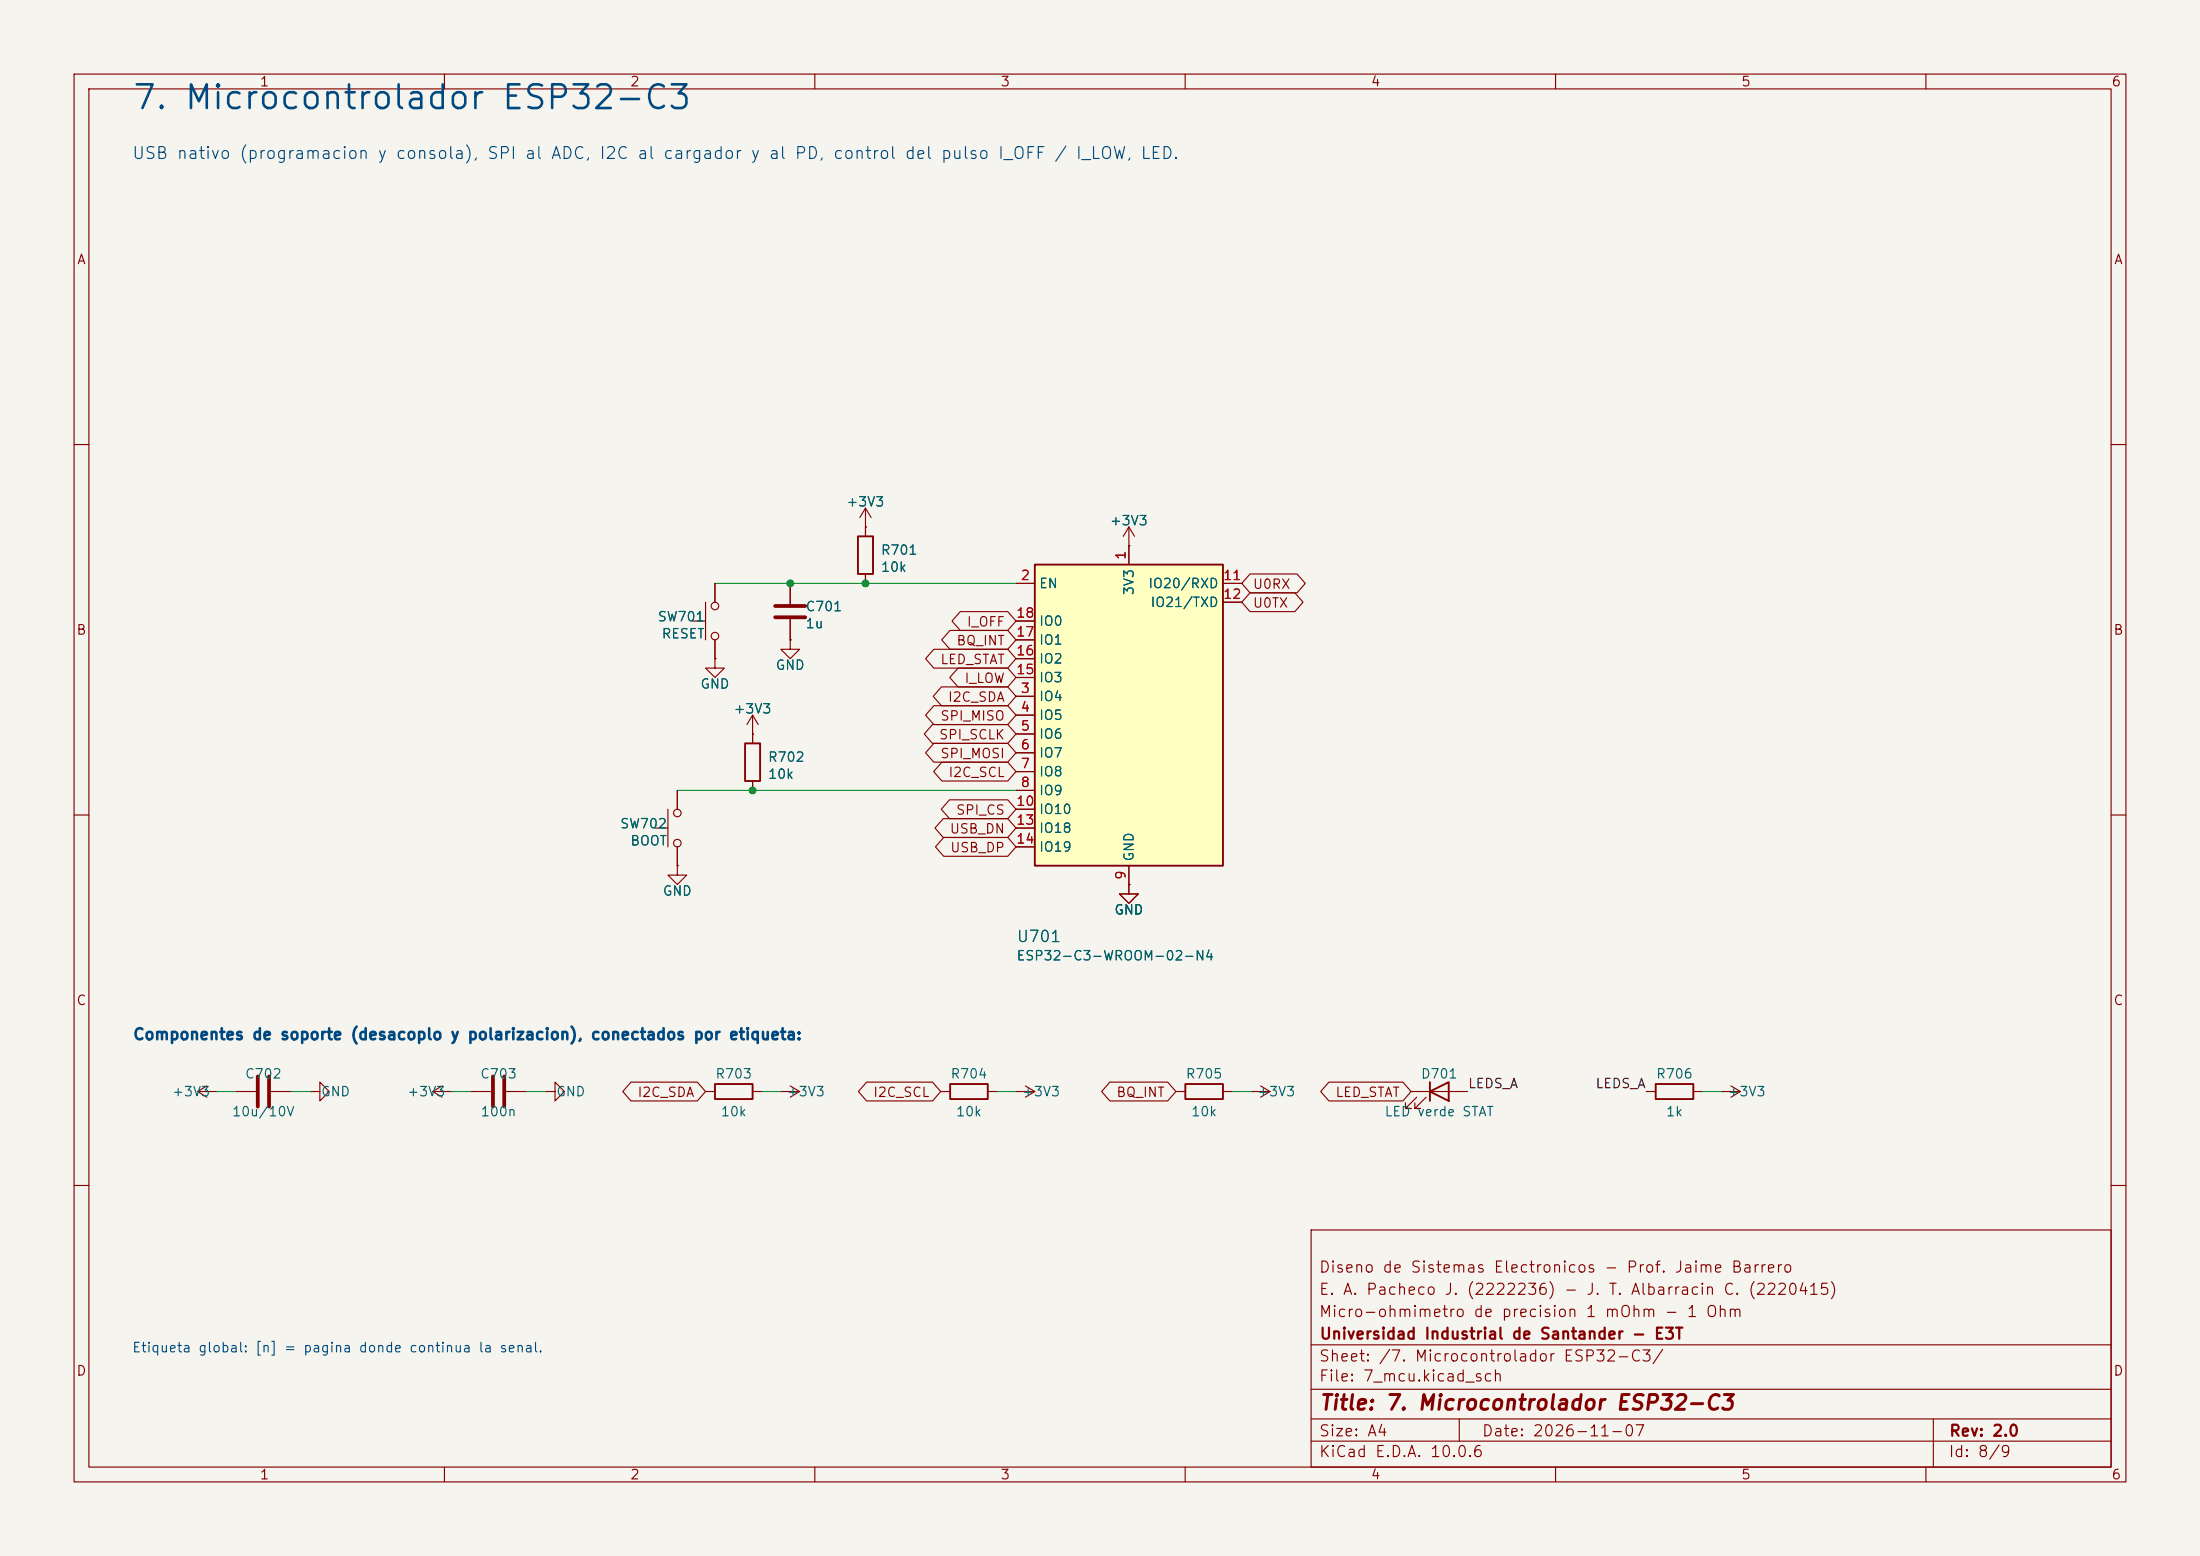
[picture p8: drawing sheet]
(kicad_sch
 (version 20260306)
 (generator "eeschema")
 (generator_version "10.0")
 (paper "A4")
 (title_block
  (title "7. Microcontrolador ESP32-C3")
  (date "2026-11-07")
  (rev "2.0")
  (company "Universidad Industrial de Santander - E3T")
  (comment 1 "Micro-ohmimetro de precision 1 mOhm - 1 Ohm")
  (comment 2 "E. A. Pacheco J. (2222236) - J. T. Albarracin C. (2220415)")
  (comment 3 "Diseno de Sistemas Electronicos - Prof. Jaime Barrero"))
 (lib_symbols
  (symbol "RF_Module:ESP32-C3-WROOM-02" (exclude_from_sim no) (in_bom yes) (on_board yes)
   (in_pos_files yes)
   (duplicate_pin_numbers_are_jumpers no)
   (property "Reference" "U" (at -12.192 21.336 0) (show_name no) (do_not_autoplace no) (effects (font (size 1.27 1.27))))
   (property "Value" "ESP32-C3-WROOM-02" (at 12.192 21.336 0) (show_name no) (do_not_autoplace no) (effects (font (size 1.27 1.27))))
   (property "Footprint" "RF_Module:ESP32-C3-WROOM-02" (at 0 0.635 0) (show_name no) (do_not_autoplace no) (hide yes) (effects (font (size 1.27 1.27))))
   (property "Datasheet" "https://www.espressif.com/sites/default/files/documentation/esp32-c3-wroom-02_datasheet_en.pdf" (at 0 0.635 0) (show_name no) (do_not_autoplace no) (hide yes) (effects (font (size 1.27 1.27))))
   (property "Description" "802.11 b/g/n Wi­Fi and Bluetooth 5 module, ESP32­C3 SoC, RISC­V microprocessor, On-board antenna" (at 0 0.635 0) (show_name no) (do_not_autoplace no) (hide yes) (effects (font (size 1.27 1.27))))
   (symbol "ESP32-C3-WROOM-02_1_1"
    (rectangle (start -12.7 20.32) (end 12.7 -20.32) (stroke (width 0.254) (type default)) (fill (type background)))
    (pin power_in line (at 0 22.86 270) (length 2.54) (name "3V3" (effects (font (size 1.27 1.27)))) (number "1" (effects (font (size 1.27 1.27)))))
    (pin input line (at -15.24 17.78 0) (length 2.54) (name "EN" (effects (font (size 1.27 1.27)))) (number "2" (effects (font (size 1.27 1.27)))))
    (pin bidirectional line (at -15.24 2.54 0) (length 2.54) (name "IO4" (effects (font (size 1.27 1.27)))) (number "3" (effects (font (size 1.27 1.27)))))
    (pin bidirectional line (at -15.24 0 0) (length 2.54) (name "IO5" (effects (font (size 1.27 1.27)))) (number "4" (effects (font (size 1.27 1.27)))))
    (pin bidirectional line (at -15.24 -2.54 0) (length 2.54) (name "IO6" (effects (font (size 1.27 1.27)))) (number "5" (effects (font (size 1.27 1.27)))))
    (pin bidirectional line (at -15.24 -5.08 0) (length 2.54) (name "IO7" (effects (font (size 1.27 1.27)))) (number "6" (effects (font (size 1.27 1.27)))))
    (pin bidirectional line (at -15.24 -7.62 0) (length 2.54) (name "IO8" (effects (font (size 1.27 1.27)))) (number "7" (effects (font (size 1.27 1.27)))))
    (pin bidirectional line (at -15.24 -10.16 0) (length 2.54) (name "IO9" (effects (font (size 1.27 1.27)))) (number "8" (effects (font (size 1.27 1.27)))))
    (pin power_in line (at 0 -22.86 90) (length 2.54) (name "GND" (effects (font (size 1.27 1.27)))) (number "9" (effects (font (size 1.27 1.27)))))
    (pin bidirectional line (at -15.24 -12.7 0) (length 2.54) (name "IO10" (effects (font (size 1.27 1.27)))) (number "10" (effects (font (size 1.27 1.27)))))
    (pin bidirectional line (at 15.24 17.78 180) (length 2.54) (name "IO20/RXD" (effects (font (size 1.27 1.27)))) (number "11" (effects (font (size 1.27 1.27)))))
    (pin bidirectional line (at 15.24 15.24 180) (length 2.54) (name "IO21/TXD" (effects (font (size 1.27 1.27)))) (number "12" (effects (font (size 1.27 1.27)))))
    (pin bidirectional line (at -15.24 -15.24 0) (length 2.54) (name "IO18" (effects (font (size 1.27 1.27)))) (number "13" (effects (font (size 1.27 1.27)))))
    (pin bidirectional line (at -15.24 -17.78 0) (length 2.54) (name "IO19" (effects (font (size 1.27 1.27)))) (number "14" (effects (font (size 1.27 1.27)))))
    (pin bidirectional line (at -15.24 5.08 0) (length 2.54) (name "IO3" (effects (font (size 1.27 1.27)))) (number "15" (effects (font (size 1.27 1.27)))))
    (pin bidirectional line (at -15.24 7.62 0) (length 2.54) (name "IO2" (effects (font (size 1.27 1.27)))) (number "16" (effects (font (size 1.27 1.27)))))
    (pin bidirectional line (at -15.24 10.16 0) (length 2.54) (name "IO1" (effects (font (size 1.27 1.27)))) (number "17" (effects (font (size 1.27 1.27)))))
    (pin bidirectional line (at -15.24 12.7 0) (length 2.54) (name "IO0" (effects (font (size 1.27 1.27)))) (number "18" (effects (font (size 1.27 1.27)))))
    (pin passive line (at 0 -22.86 90) (length 2.54) (hide yes) (name "GND" (effects (font (size 1.27 1.27)))) (number "19" (effects (font (size 1.27 1.27))))))
   (embedded_fonts no))
  (symbol "power:+3V3"
   (power global)
   (pin_numbers (hide yes))
   (pin_names
    (offset 0) (hide yes)) (exclude_from_sim no) (in_bom yes) (on_board yes)
   (in_pos_files yes)
   (duplicate_pin_numbers_are_jumpers no)
   (property "Reference" "#PWR" (at 0 -3.81 0) (show_name no) (do_not_autoplace no) (hide yes) (effects (font (size 1.27 1.27))))
   (property "Value" "+3V3" (at 0 3.556 0) (show_name no) (do_not_autoplace no) (effects (font (size 1.27 1.27))))
   (property "Footprint" "" (at 0 0 0) (show_name no) (do_not_autoplace no) (hide yes) (effects (font (size 1.27 1.27))))
   (property "Datasheet" "" (at 0 0 0) (show_name no) (do_not_autoplace no) (hide yes) (effects (font (size 1.27 1.27))))
   (property "Description" "Power symbol creates a global label with name \"+3V3\"" (at 0 0 0) (show_name no) (do_not_autoplace no) (hide yes) (effects (font (size 1.27 1.27))))
   (symbol "+3V3_0_1"
    (polyline (pts (xy -0.762 1.27) (xy 0 2.54)) (stroke (width 0) (type default)) (fill (type none)))
    (polyline (pts (xy 0 2.54) (xy 0.762 1.27)) (stroke (width 0) (type default)) (fill (type none)))
    (polyline (pts (xy 0 0) (xy 0 2.54)) (stroke (width 0) (type default)) (fill (type none))))
   (symbol "+3V3_1_1"
    (pin power_in line (at 0 0 90) (length 0) (name "" (effects (font (size 1.27 1.27)))) (number "1" (effects (font (size 1.27 1.27))))))
   (embedded_fonts no))
  (symbol "power:GND"
   (power global)
   (pin_numbers (hide yes))
   (pin_names
    (offset 0) (hide yes)) (exclude_from_sim no) (in_bom yes) (on_board yes)
   (in_pos_files yes)
   (duplicate_pin_numbers_are_jumpers no)
   (property "Reference" "#PWR" (at 0 -6.35 0) (show_name no) (do_not_autoplace no) (hide yes) (effects (font (size 1.27 1.27))))
   (property "Value" "GND" (at 0 -3.81 0) (show_name no) (do_not_autoplace no) (effects (font (size 1.27 1.27))))
   (property "Footprint" "" (at 0 0 0) (show_name no) (do_not_autoplace no) (hide yes) (effects (font (size 1.27 1.27))))
   (property "Datasheet" "" (at 0 0 0) (show_name no) (do_not_autoplace no) (hide yes) (effects (font (size 1.27 1.27))))
   (property "Description" "Power symbol creates a global label with name \"GND\" , ground" (at 0 0 0) (show_name no) (do_not_autoplace no) (hide yes) (effects (font (size 1.27 1.27))))
   (symbol "GND_0_1"
    (polyline (pts (xy 0 0) (xy 0 -1.27) (xy 1.27 -1.27) (xy 0 -2.54) (xy -1.27 -1.27) (xy 0 -1.27)) (stroke (width 0) (type default)) (fill (type none))))
   (symbol "GND_1_1"
    (pin power_in line (at 0 0 270) (length 0) (name "" (effects (font (size 1.27 1.27)))) (number "1" (effects (font (size 1.27 1.27))))))
   (embedded_fonts no))
  (symbol "Device:R"
   (pin_numbers (hide yes))
   (pin_names
    (offset 0)) (exclude_from_sim no) (in_bom yes) (on_board yes)
   (in_pos_files yes)
   (duplicate_pin_numbers_are_jumpers no)
   (property "Reference" "R" (at 2.032 0 90) (show_name no) (do_not_autoplace no) (effects (font (size 1.27 1.27))))
   (property "Value" "R" (at 0 0 90) (show_name no) (do_not_autoplace no) (effects (font (size 1.27 1.27))))
   (property "Footprint" "" (at -1.778 0 90) (show_name no) (do_not_autoplace no) (hide yes) (effects (font (size 1.27 1.27))))
   (property "Datasheet" "" (at 0 0 0) (show_name no) (do_not_autoplace no) (hide yes) (effects (font (size 1.27 1.27))))
   (property "Description" "Resistor" (at 0 0 0) (show_name no) (do_not_autoplace no) (hide yes) (effects (font (size 1.27 1.27))))
   (symbol "R_0_1"
    (rectangle (start -1.016 -2.54) (end 1.016 2.54) (stroke (width 0.254) (type default)) (fill (type none))))
   (symbol "R_1_1"
    (pin passive line (at 0 3.81 270) (length 1.27) (name "" (effects (font (size 1.27 1.27)))) (number "1" (effects (font (size 1.27 1.27)))))
    (pin passive line (at 0 -3.81 90) (length 1.27) (name "" (effects (font (size 1.27 1.27)))) (number "2" (effects (font (size 1.27 1.27))))))
   (embedded_fonts no))
  (symbol "Device:C"
   (pin_numbers (hide yes))
   (pin_names
    (offset 0.254)) (exclude_from_sim no) (in_bom yes) (on_board yes)
   (in_pos_files yes)
   (duplicate_pin_numbers_are_jumpers no)
   (property "Reference" "C" (at 0.635 2.54 0) (show_name no) (do_not_autoplace no) (effects (font (size 1.27 1.27)) (justify left)))
   (property "Value" "C" (at 0.635 -2.54 0) (show_name no) (do_not_autoplace no) (effects (font (size 1.27 1.27)) (justify left)))
   (property "Footprint" "" (at 0.9652 -3.81 0) (show_name no) (do_not_autoplace no) (hide yes) (effects (font (size 1.27 1.27))))
   (property "Datasheet" "" (at 0 0 0) (show_name no) (do_not_autoplace no) (hide yes) (effects (font (size 1.27 1.27))))
   (property "Description" "Unpolarized capacitor" (at 0 0 0) (show_name no) (do_not_autoplace no) (hide yes) (effects (font (size 1.27 1.27))))
   (symbol "C_0_1"
    (polyline (pts (xy -2.032 0.762) (xy 2.032 0.762)) (stroke (width 0.508) (type default)) (fill (type none)))
    (polyline (pts (xy -2.032 -0.762) (xy 2.032 -0.762)) (stroke (width 0.508) (type default)) (fill (type none))))
   (symbol "C_1_1"
    (pin passive line (at 0 3.81 270) (length 2.794) (name "" (effects (font (size 1.27 1.27)))) (number "1" (effects (font (size 1.27 1.27)))))
    (pin passive line (at 0 -3.81 90) (length 2.794) (name "" (effects (font (size 1.27 1.27)))) (number "2" (effects (font (size 1.27 1.27))))))
   (embedded_fonts no))
  (symbol "Switch:SW_Push"
   (pin_numbers (hide yes))
   (pin_names
    (offset 1.016) (hide yes)) (exclude_from_sim no) (in_bom yes) (on_board yes)
   (in_pos_files yes)
   (duplicate_pin_numbers_are_jumpers no)
   (property "Reference" "SW" (at 1.27 2.54 0) (show_name no) (do_not_autoplace no) (effects (font (size 1.27 1.27)) (justify left)))
   (property "Value" "SW_Push" (at 0 -1.524 0) (show_name no) (do_not_autoplace no) (effects (font (size 1.27 1.27))))
   (property "Footprint" "" (at 0 5.08 0) (show_name no) (do_not_autoplace no) (hide yes) (effects (font (size 1.27 1.27))))
   (property "Datasheet" "" (at 0 5.08 0) (show_name no) (do_not_autoplace no) (hide yes) (effects (font (size 1.27 1.27))))
   (property "Description" "Push button switch, generic, two pins" (at 0 0 0) (show_name no) (do_not_autoplace no) (hide yes) (effects (font (size 1.27 1.27))))
   (symbol "SW_Push_0_1"
    (circle (center -2.032 0) (radius 0.508) (stroke (width 0) (type default)) (fill (type none)))
    (polyline (pts (xy 0 1.27) (xy 0 3.048)) (stroke (width 0) (type default)) (fill (type none)))
    (circle (center 2.032 0) (radius 0.508) (stroke (width 0) (type default)) (fill (type none)))
    (polyline (pts (xy 2.54 1.27) (xy -2.54 1.27)) (stroke (width 0) (type default)) (fill (type none)))
    (pin passive line (at -5.08 0 0) (length 2.54) (name "1" (effects (font (size 1.27 1.27)))) (number "1" (effects (font (size 1.27 1.27)))))
    (pin passive line (at 5.08 0 180) (length 2.54) (name "2" (effects (font (size 1.27 1.27)))) (number "2" (effects (font (size 1.27 1.27))))))
   (embedded_fonts no))
  (symbol "Device:LED"
   (pin_numbers (hide yes))
   (pin_names
    (offset 1.016) (hide yes)) (exclude_from_sim no) (in_bom yes) (on_board yes)
   (in_pos_files yes)
   (duplicate_pin_numbers_are_jumpers no)
   (property "Reference" "D" (at 0 2.54 0) (show_name no) (do_not_autoplace no) (effects (font (size 1.27 1.27))))
   (property "Value" "LED" (at 0 -2.54 0) (show_name no) (do_not_autoplace no) (effects (font (size 1.27 1.27))))
   (property "Footprint" "" (at 0 0 0) (show_name no) (do_not_autoplace no) (hide yes) (effects (font (size 1.27 1.27))))
   (property "Datasheet" "" (at 0 0 0) (show_name no) (do_not_autoplace no) (hide yes) (effects (font (size 1.27 1.27))))
   (property "Description" "Light emitting diode" (at 0 0 0) (show_name no) (do_not_autoplace no) (hide yes) (effects (font (size 1.27 1.27))))
   (property "Sim.Pins" "1=K 2=A" (at 0 0 0) (show_name no) (do_not_autoplace no) (hide yes) (effects (font (size 1.27 1.27))))
   (symbol "LED_0_1"
    (polyline (pts (xy -3.048 -0.762) (xy -4.572 -2.286) (xy -3.81 -2.286) (xy -4.572 -2.286) (xy -4.572 -1.524)) (stroke (width 0) (type default)) (fill (type none)))
    (polyline (pts (xy -1.778 -0.762) (xy -3.302 -2.286) (xy -2.54 -2.286) (xy -3.302 -2.286) (xy -3.302 -1.524)) (stroke (width 0) (type default)) (fill (type none)))
    (polyline (pts (xy -1.27 0) (xy 1.27 0)) (stroke (width 0) (type default)) (fill (type none)))
    (polyline (pts (xy -1.27 -1.27) (xy -1.27 1.27)) (stroke (width 0.254) (type default)) (fill (type none)))
    (polyline (pts (xy 1.27 -1.27) (xy 1.27 1.27) (xy -1.27 0) (xy 1.27 -1.27)) (stroke (width 0.254) (type default)) (fill (type none))))
   (symbol "LED_1_1"
    (pin passive line (at -3.81 0 0) (length 2.54) (name "K" (effects (font (size 1.27 1.27)))) (number "1" (effects (font (size 1.27 1.27)))))
    (pin passive line (at 3.81 0 180) (length 2.54) (name "A" (effects (font (size 1.27 1.27)))) (number "2" (effects (font (size 1.27 1.27))))))
   (embedded_fonts no)))
 (junction
  (at 116.840 78.740)
  (diameter 0)
  (color 0 0 0 0))
 (junction
  (at 101.600 106.680)
  (diameter 0)
  (color 0 0 0 0))
 (junction
  (at 106.680 78.740)
  (diameter 0)
  (color 0 0 0 0))
 (wire
  (pts (xy 137.160 78.740) (xy 116.840 78.740))
  (stroke (width 0) (type default)))
 (wire
  (pts (xy 137.160 106.680) (xy 101.600 106.680))
  (stroke (width 0) (type default)))
 (wire
  (pts (xy 106.680 78.740) (xy 96.520 78.740))
  (stroke (width 0) (type default)))
 (wire
  (pts (xy 116.840 78.740) (xy 106.680 78.740))
  (stroke (width 0) (type default)))
 (wire
  (pts (xy 101.600 106.680) (xy 91.440 106.680))
  (stroke (width 0) (type default)))
 (symbol
  (lib_id "RF_Module:ESP32-C3-WROOM-02")
  (at 152.400 96.520 0)
  (unit 1)
  (body_style 1)
  (exclude_from_sim no)
  (in_bom yes)
  (on_board yes)
  (in_pos_files yes)
  (dnp no)
  (property "Reference" "U701" (at 137.160 126.380 0) (effects (font (size 1.524 1.524)) (justify left)))
  (property "Value" "ESP32-C3-WROOM-02-N4" (at 137.160 128.980 0) (effects (font (size 1.27 1.27)) (justify left)))
  (property "Footprint" "RF_Module:ESP32-C3-WROOM-02" (at 152.400 96.520 0) (hide yes) (effects (font (size 1.27 1.27))))
  (property "Datasheet" "https://www.espressif.com/sites/default/files/documentation/esp32-c3-wroom-02_datasheet_en.pdf" (at 152.400 96.520 0) (hide yes) (effects (font (size 1.27 1.27))))
  (property "Description" "MCU RISC-V, BLE 5, USB nativo" (at 152.400 96.520 0) (hide yes) (effects (font (size 1.27 1.27))))
  (property "MPN" "ESP32-C3-WROOM-02-N4" (at 152.400 96.520 0) (hide yes) (effects (font (size 1.27 1.27))))
  (pin "1")
  (pin "10")
  (pin "11")
  (pin "12")
  (pin "13")
  (pin "14")
  (pin "15")
  (pin "16")
  (pin "17")
  (pin "18")
  (pin "19")
  (pin "2")
  (pin "3")
  (pin "4")
  (pin "5")
  (pin "6")
  (pin "7")
  (pin "8")
  (pin "9"))
 (symbol
  (lib_id "power:+3V3")
  (at 152.400 73.660 0)
  (unit 1)
  (body_style 1)
  (exclude_from_sim no)
  (in_bom no)
  (on_board yes)
  (in_pos_files yes)
  (dnp no)
  (property "Reference" "#PWR082" (at 152.400 73.660 0) (hide yes) (effects (font (size 1.27 1.27))))
  (property "Value" "+3V3" (at 152.400 70.260 0) (effects (font (size 1.27 1.27))))
  (property "Footprint" "" (at 152.400 73.660 0) (hide yes) (effects (font (size 1.27 1.27))))
  (property "Datasheet" "" (at 152.400 73.660 0) (hide yes) (effects (font (size 1.27 1.27))))
  (property "Description" "" (at 152.400 73.660 0) (hide yes) (effects (font (size 1.27 1.27))))
  (pin "1"))
 (global_label "I2C_SDA"
  (shape bidirectional)
  (at 137.160 93.980 180)
  (effects (font (size 1.27 1.27)) (justify right))
  (property "Intersheetrefs" "${INTERSHEET_REFS}" (at 126.060 93.980 180) (effects (font (size 1.0 1.0) italic) (justify right))))
 (global_label "SPI_MISO"
  (shape bidirectional)
  (at 137.160 96.520 180)
  (effects (font (size 1.27 1.27)) (justify right))
  (property "Intersheetrefs" "${INTERSHEET_REFS}" (at 124.960 96.520 180) (effects (font (size 1.0 1.0) italic) (justify right))))
 (global_label "SPI_SCLK"
  (shape bidirectional)
  (at 137.160 99.060 180)
  (effects (font (size 1.27 1.27)) (justify right))
  (property "Intersheetrefs" "${INTERSHEET_REFS}" (at 124.960 99.060 180) (effects (font (size 1.0 1.0) italic) (justify right))))
 (global_label "SPI_MOSI"
  (shape bidirectional)
  (at 137.160 101.600 180)
  (effects (font (size 1.27 1.27)) (justify right))
  (property "Intersheetrefs" "${INTERSHEET_REFS}" (at 124.960 101.600 180) (effects (font (size 1.0 1.0) italic) (justify right))))
 (global_label "I2C_SCL"
  (shape bidirectional)
  (at 137.160 104.140 180)
  (effects (font (size 1.27 1.27)) (justify right))
  (property "Intersheetrefs" "${INTERSHEET_REFS}" (at 126.060 104.140 180) (effects (font (size 1.0 1.0) italic) (justify right))))
 (symbol
  (lib_id "power:GND")
  (at 152.400 119.380 0)
  (unit 1)
  (body_style 1)
  (exclude_from_sim no)
  (in_bom no)
  (on_board yes)
  (in_pos_files yes)
  (dnp no)
  (property "Reference" "#PWR083" (at 152.400 119.380 0) (hide yes) (effects (font (size 1.27 1.27))))
  (property "Value" "GND" (at 152.400 122.780 0) (effects (font (size 1.27 1.27))))
  (property "Footprint" "" (at 152.400 119.380 0) (hide yes) (effects (font (size 1.27 1.27))))
  (property "Datasheet" "" (at 152.400 119.380 0) (hide yes) (effects (font (size 1.27 1.27))))
  (property "Description" "" (at 152.400 119.380 0) (hide yes) (effects (font (size 1.27 1.27))))
  (pin "1"))
 (global_label "SPI_CS"
  (shape bidirectional)
  (at 137.160 109.220 180)
  (effects (font (size 1.27 1.27)) (justify right))
  (property "Intersheetrefs" "${INTERSHEET_REFS}" (at 127.160 109.220 180) (effects (font (size 1.0 1.0) italic) (justify right))))
 (global_label "U0RX"
  (shape bidirectional)
  (at 167.640 78.740 0)
  (effects (font (size 1.27 1.27)) (justify left))
  (property "Intersheetrefs" "${INTERSHEET_REFS}" (at 175.440 78.740 0) (effects (font (size 1.0 1.0) italic) (justify left))))
 (global_label "U0TX"
  (shape bidirectional)
  (at 167.640 81.280 0)
  (effects (font (size 1.27 1.27)) (justify left))
  (property "Intersheetrefs" "${INTERSHEET_REFS}" (at 175.440 81.280 0) (effects (font (size 1.0 1.0) italic) (justify left))))
 (global_label "USB_DN"
  (shape bidirectional)
  (at 137.160 111.760 180)
  (effects (font (size 1.27 1.27)) (justify right))
  (property "Intersheetrefs" "${INTERSHEET_REFS}" (at 127.160 111.760 180) (effects (font (size 1.0 1.0) italic) (justify right))))
 (global_label "USB_DP"
  (shape bidirectional)
  (at 137.160 114.300 180)
  (effects (font (size 1.27 1.27)) (justify right))
  (property "Intersheetrefs" "${INTERSHEET_REFS}" (at 127.160 114.300 180) (effects (font (size 1.0 1.0) italic) (justify right))))
 (global_label "I_LOW"
  (shape bidirectional)
  (at 137.160 91.440 180)
  (effects (font (size 1.27 1.27)) (justify right))
  (property "Intersheetrefs" "${INTERSHEET_REFS}" (at 128.260 91.440 180) (effects (font (size 1.0 1.0) italic) (justify right))))
 (global_label "LED_STAT"
  (shape bidirectional)
  (at 137.160 88.900 180)
  (effects (font (size 1.27 1.27)) (justify right))
  (property "Intersheetrefs" "${INTERSHEET_REFS}" (at 124.960 88.900 180) (effects (font (size 1.0 1.0) italic) (justify right))))
 (global_label "BQ_INT"
  (shape bidirectional)
  (at 137.160 86.360 180)
  (effects (font (size 1.27 1.27)) (justify right))
  (property "Intersheetrefs" "${INTERSHEET_REFS}" (at 127.160 86.360 180) (effects (font (size 1.0 1.0) italic) (justify right))))
 (global_label "I_OFF"
  (shape bidirectional)
  (at 137.160 83.820 180)
  (effects (font (size 1.27 1.27)) (justify right))
  (property "Intersheetrefs" "${INTERSHEET_REFS}" (at 128.260 83.820 180) (effects (font (size 1.0 1.0) italic) (justify right))))
 (symbol
  (lib_id "power:GND")
  (at 152.400 119.380 0)
  (unit 1)
  (body_style 1)
  (exclude_from_sim no)
  (in_bom no)
  (on_board yes)
  (in_pos_files yes)
  (dnp no)
  (property "Reference" "#PWR084" (at 152.400 119.380 0) (hide yes) (effects (font (size 1.27 1.27))))
  (property "Value" "GND" (at 152.400 122.780 0) (effects (font (size 1.27 1.27))))
  (property "Footprint" "" (at 152.400 119.380 0) (hide yes) (effects (font (size 1.27 1.27))))
  (property "Datasheet" "" (at 152.400 119.380 0) (hide yes) (effects (font (size 1.27 1.27))))
  (property "Description" "" (at 152.400 119.380 0) (hide yes) (effects (font (size 1.27 1.27))))
  (pin "1"))
 (symbol
  (lib_id "Device:R")
  (at 116.840 74.930 0)
  (unit 1)
  (body_style 1)
  (exclude_from_sim no)
  (in_bom yes)
  (on_board yes)
  (in_pos_files yes)
  (dnp no)
  (property "Reference" "R701" (at 118.840 74.230 0) (effects (font (size 1.27 1.27)) (justify left)))
  (property "Value" "10k" (at 118.840 76.530 0) (effects (font (size 1.27 1.27)) (justify left)))
  (property "Footprint" "Resistor_SMD:R_0603_1608Metric" (at 116.840 74.930 0) (hide yes) (effects (font (size 1.27 1.27))))
  (property "Datasheet" "" (at 116.840 74.930 0) (hide yes) (effects (font (size 1.27 1.27))))
  (property "Description" "Thick film 1 %" (at 116.840 74.930 0) (hide yes) (effects (font (size 1.27 1.27))))
  (pin "1")
  (pin "2"))
 (symbol
  (lib_id "Device:C")
  (at 106.680 82.550 0)
  (unit 1)
  (body_style 1)
  (exclude_from_sim no)
  (in_bom yes)
  (on_board yes)
  (in_pos_files yes)
  (dnp no)
  (property "Reference" "C701" (at 108.680 81.850 0) (effects (font (size 1.27 1.27)) (justify left)))
  (property "Value" "1u" (at 108.680 84.150 0) (effects (font (size 1.27 1.27)) (justify left)))
  (property "Footprint" "Capacitor_SMD:C_0603_1608Metric" (at 106.680 82.550 0) (hide yes) (effects (font (size 1.27 1.27))))
  (property "Datasheet" "" (at 106.680 82.550 0) (hide yes) (effects (font (size 1.27 1.27))))
  (property "Description" "X7R" (at 106.680 82.550 0) (hide yes) (effects (font (size 1.27 1.27))))
  (pin "1")
  (pin "2"))
 (symbol
  (lib_id "power:GND")
  (at 106.680 86.360 0)
  (unit 1)
  (body_style 1)
  (exclude_from_sim no)
  (in_bom no)
  (on_board yes)
  (in_pos_files yes)
  (dnp no)
  (property "Reference" "#PWR085" (at 106.680 86.360 0) (hide yes) (effects (font (size 1.27 1.27))))
  (property "Value" "GND" (at 106.680 89.760 0) (effects (font (size 1.27 1.27))))
  (property "Footprint" "" (at 106.680 86.360 0) (hide yes) (effects (font (size 1.27 1.27))))
  (property "Datasheet" "" (at 106.680 86.360 0) (hide yes) (effects (font (size 1.27 1.27))))
  (property "Description" "" (at 106.680 86.360 0) (hide yes) (effects (font (size 1.27 1.27))))
  (pin "1"))
 (symbol
  (lib_id "Switch:SW_Push")
  (at 96.520 83.820 90)
  (unit 1)
  (body_style 1)
  (exclude_from_sim no)
  (in_bom yes)
  (on_board yes)
  (in_pos_files yes)
  (dnp no)
  (property "Reference" "SW701" (at 95.220 83.220 270) (effects (font (size 1.27 1.27)) (justify right)))
  (property "Value" "RESET" (at 95.220 85.520 270) (effects (font (size 1.27 1.27)) (justify right)))
  (property "Footprint" "Button_Switch_SMD:SW_Push_SPST_NO_Alps_SKRK" (at 96.520 83.820 270) (hide yes) (effects (font (size 1.27 1.27))))
  (property "Datasheet" "" (at 96.520 83.820 270) (hide yes) (effects (font (size 1.27 1.27))))
  (property "Description" "" (at 96.520 83.820 270) (hide yes) (effects (font (size 1.27 1.27))))
  (pin "1")
  (pin "2"))
 (symbol
  (lib_id "power:GND")
  (at 96.520 88.900 0)
  (unit 1)
  (body_style 1)
  (exclude_from_sim no)
  (in_bom no)
  (on_board yes)
  (in_pos_files yes)
  (dnp no)
  (property "Reference" "#PWR086" (at 96.520 88.900 0) (hide yes) (effects (font (size 1.27 1.27))))
  (property "Value" "GND" (at 96.520 92.300 0) (effects (font (size 1.27 1.27))))
  (property "Footprint" "" (at 96.520 88.900 0) (hide yes) (effects (font (size 1.27 1.27))))
  (property "Datasheet" "" (at 96.520 88.900 0) (hide yes) (effects (font (size 1.27 1.27))))
  (property "Description" "" (at 96.520 88.900 0) (hide yes) (effects (font (size 1.27 1.27))))
  (pin "1"))
 (symbol
  (lib_id "Device:R")
  (at 101.600 102.870 0)
  (unit 1)
  (body_style 1)
  (exclude_from_sim no)
  (in_bom yes)
  (on_board yes)
  (in_pos_files yes)
  (dnp no)
  (property "Reference" "R702" (at 103.600 102.170 0) (effects (font (size 1.27 1.27)) (justify left)))
  (property "Value" "10k" (at 103.600 104.470 0) (effects (font (size 1.27 1.27)) (justify left)))
  (property "Footprint" "Resistor_SMD:R_0603_1608Metric" (at 101.600 102.870 0) (hide yes) (effects (font (size 1.27 1.27))))
  (property "Datasheet" "" (at 101.600 102.870 0) (hide yes) (effects (font (size 1.27 1.27))))
  (property "Description" "Thick film 1 %" (at 101.600 102.870 0) (hide yes) (effects (font (size 1.27 1.27))))
  (pin "1")
  (pin "2"))
 (symbol
  (lib_id "Switch:SW_Push")
  (at 91.440 111.760 90)
  (unit 1)
  (body_style 1)
  (exclude_from_sim no)
  (in_bom yes)
  (on_board yes)
  (in_pos_files yes)
  (dnp no)
  (property "Reference" "SW702" (at 90.140 111.160 270) (effects (font (size 1.27 1.27)) (justify right)))
  (property "Value" "BOOT" (at 90.140 113.460 270) (effects (font (size 1.27 1.27)) (justify right)))
  (property "Footprint" "Button_Switch_SMD:SW_Push_SPST_NO_Alps_SKRK" (at 91.440 111.760 270) (hide yes) (effects (font (size 1.27 1.27))))
  (property "Datasheet" "" (at 91.440 111.760 270) (hide yes) (effects (font (size 1.27 1.27))))
  (property "Description" "" (at 91.440 111.760 270) (hide yes) (effects (font (size 1.27 1.27))))
  (pin "1")
  (pin "2"))
 (symbol
  (lib_id "power:GND")
  (at 91.440 116.840 0)
  (unit 1)
  (body_style 1)
  (exclude_from_sim no)
  (in_bom no)
  (on_board yes)
  (in_pos_files yes)
  (dnp no)
  (property "Reference" "#PWR087" (at 91.440 116.840 0) (hide yes) (effects (font (size 1.27 1.27))))
  (property "Value" "GND" (at 91.440 120.240 0) (effects (font (size 1.27 1.27))))
  (property "Footprint" "" (at 91.440 116.840 0) (hide yes) (effects (font (size 1.27 1.27))))
  (property "Datasheet" "" (at 91.440 116.840 0) (hide yes) (effects (font (size 1.27 1.27))))
  (property "Description" "" (at 91.440 116.840 0) (hide yes) (effects (font (size 1.27 1.27))))
  (pin "1"))
 (symbol
  (lib_id "Device:C")
  (at 35.560 147.320 90)
  (unit 1)
  (body_style 1)
  (exclude_from_sim no)
  (in_bom yes)
  (on_board yes)
  (in_pos_files yes)
  (dnp no)
  (property "Reference" "C702" (at 35.560 144.920 270) (effects (font (size 1.27 1.27))))
  (property "Value" "10u/10V" (at 35.560 150.020 270) (effects (font (size 1.27 1.27))))
  (property "Footprint" "Capacitor_SMD:C_0805_2012Metric" (at 35.560 147.320 270) (hide yes) (effects (font (size 1.27 1.27))))
  (property "Datasheet" "" (at 35.560 147.320 270) (hide yes) (effects (font (size 1.27 1.27))))
  (property "Description" "X7R" (at 35.560 147.320 270) (hide yes) (effects (font (size 1.27 1.27))))
  (pin "1")
  (pin "2"))
 (wire
  (pts (xy 31.750 147.320) (xy 29.210 147.320))
  (stroke (width 0) (type default)))
 (symbol
  (lib_id "power:+3V3")
  (at 29.210 147.320 90)
  (unit 1)
  (body_style 1)
  (exclude_from_sim no)
  (in_bom no)
  (on_board yes)
  (in_pos_files yes)
  (dnp no)
  (property "Reference" "#PWR088" (at 29.210 147.320 270) (hide yes) (effects (font (size 1.27 1.27))))
  (property "Value" "+3V3" (at 25.810 147.320 270) (effects (font (size 1.27 1.27))))
  (property "Footprint" "" (at 29.210 147.320 270) (hide yes) (effects (font (size 1.27 1.27))))
  (property "Datasheet" "" (at 29.210 147.320 270) (hide yes) (effects (font (size 1.27 1.27))))
  (property "Description" "" (at 29.210 147.320 270) (hide yes) (effects (font (size 1.27 1.27))))
  (pin "1"))
 (wire
  (pts (xy 39.370 147.320) (xy 41.910 147.320))
  (stroke (width 0) (type default)))
 (symbol
  (lib_id "power:GND")
  (at 41.910 147.320 90)
  (unit 1)
  (body_style 1)
  (exclude_from_sim no)
  (in_bom no)
  (on_board yes)
  (in_pos_files yes)
  (dnp no)
  (property "Reference" "#PWR089" (at 41.910 147.320 270) (hide yes) (effects (font (size 1.27 1.27))))
  (property "Value" "GND" (at 45.310 147.320 270) (effects (font (size 1.27 1.27))))
  (property "Footprint" "" (at 41.910 147.320 270) (hide yes) (effects (font (size 1.27 1.27))))
  (property "Datasheet" "" (at 41.910 147.320 270) (hide yes) (effects (font (size 1.27 1.27))))
  (property "Description" "" (at 41.910 147.320 270) (hide yes) (effects (font (size 1.27 1.27))))
  (pin "1"))
 (symbol
  (lib_id "Device:C")
  (at 67.310 147.320 90)
  (unit 1)
  (body_style 1)
  (exclude_from_sim no)
  (in_bom yes)
  (on_board yes)
  (in_pos_files yes)
  (dnp no)
  (property "Reference" "C703" (at 67.310 144.920 270) (effects (font (size 1.27 1.27))))
  (property "Value" "100n" (at 67.310 150.020 270) (effects (font (size 1.27 1.27))))
  (property "Footprint" "Capacitor_SMD:C_0603_1608Metric" (at 67.310 147.320 270) (hide yes) (effects (font (size 1.27 1.27))))
  (property "Datasheet" "" (at 67.310 147.320 270) (hide yes) (effects (font (size 1.27 1.27))))
  (property "Description" "X7R" (at 67.310 147.320 270) (hide yes) (effects (font (size 1.27 1.27))))
  (pin "1")
  (pin "2"))
 (wire
  (pts (xy 63.500 147.320) (xy 60.960 147.320))
  (stroke (width 0) (type default)))
 (symbol
  (lib_id "power:+3V3")
  (at 60.960 147.320 90)
  (unit 1)
  (body_style 1)
  (exclude_from_sim no)
  (in_bom no)
  (on_board yes)
  (in_pos_files yes)
  (dnp no)
  (property "Reference" "#PWR090" (at 60.960 147.320 270) (hide yes) (effects (font (size 1.27 1.27))))
  (property "Value" "+3V3" (at 57.560 147.320 270) (effects (font (size 1.27 1.27))))
  (property "Footprint" "" (at 60.960 147.320 270) (hide yes) (effects (font (size 1.27 1.27))))
  (property "Datasheet" "" (at 60.960 147.320 270) (hide yes) (effects (font (size 1.27 1.27))))
  (property "Description" "" (at 60.960 147.320 270) (hide yes) (effects (font (size 1.27 1.27))))
  (pin "1"))
 (wire
  (pts (xy 71.120 147.320) (xy 73.660 147.320))
  (stroke (width 0) (type default)))
 (symbol
  (lib_id "power:GND")
  (at 73.660 147.320 90)
  (unit 1)
  (body_style 1)
  (exclude_from_sim no)
  (in_bom no)
  (on_board yes)
  (in_pos_files yes)
  (dnp no)
  (property "Reference" "#PWR091" (at 73.660 147.320 270) (hide yes) (effects (font (size 1.27 1.27))))
  (property "Value" "GND" (at 77.060 147.320 270) (effects (font (size 1.27 1.27))))
  (property "Footprint" "" (at 73.660 147.320 270) (hide yes) (effects (font (size 1.27 1.27))))
  (property "Datasheet" "" (at 73.660 147.320 270) (hide yes) (effects (font (size 1.27 1.27))))
  (property "Description" "" (at 73.660 147.320 270) (hide yes) (effects (font (size 1.27 1.27))))
  (pin "1"))
 (symbol
  (lib_id "Device:R")
  (at 99.060 147.320 90)
  (unit 1)
  (body_style 1)
  (exclude_from_sim no)
  (in_bom yes)
  (on_board yes)
  (in_pos_files yes)
  (dnp no)
  (property "Reference" "R703" (at 99.060 144.920 270) (effects (font (size 1.27 1.27))))
  (property "Value" "10k" (at 99.060 150.020 270) (effects (font (size 1.27 1.27))))
  (property "Footprint" "Resistor_SMD:R_0603_1608Metric" (at 99.060 147.320 270) (hide yes) (effects (font (size 1.27 1.27))))
  (property "Datasheet" "" (at 99.060 147.320 270) (hide yes) (effects (font (size 1.27 1.27))))
  (property "Description" "Thick film 1 %" (at 99.060 147.320 270) (hide yes) (effects (font (size 1.27 1.27))))
  (pin "1")
  (pin "2"))
 (global_label "I2C_SDA"
  (shape bidirectional)
  (at 95.250 147.320 180)
  (effects (font (size 1.27 1.27)) (justify right))
  (property "Intersheetrefs" "${INTERSHEET_REFS}" (at 84.150 147.320 180) (effects (font (size 1.0 1.0) italic) (justify right))))
 (wire
  (pts (xy 102.870 147.320) (xy 105.410 147.320))
  (stroke (width 0) (type default)))
 (symbol
  (lib_id "power:+3V3")
  (at 105.410 147.320 270)
  (unit 1)
  (body_style 1)
  (exclude_from_sim no)
  (in_bom no)
  (on_board yes)
  (in_pos_files yes)
  (dnp no)
  (property "Reference" "#PWR092" (at 105.410 147.320 90) (hide yes) (effects (font (size 1.27 1.27))))
  (property "Value" "+3V3" (at 108.810 147.320 90) (effects (font (size 1.27 1.27))))
  (property "Footprint" "" (at 105.410 147.320 90) (hide yes) (effects (font (size 1.27 1.27))))
  (property "Datasheet" "" (at 105.410 147.320 90) (hide yes) (effects (font (size 1.27 1.27))))
  (property "Description" "" (at 105.410 147.320 90) (hide yes) (effects (font (size 1.27 1.27))))
  (pin "1"))
 (symbol
  (lib_id "Device:R")
  (at 130.810 147.320 90)
  (unit 1)
  (body_style 1)
  (exclude_from_sim no)
  (in_bom yes)
  (on_board yes)
  (in_pos_files yes)
  (dnp no)
  (property "Reference" "R704" (at 130.810 144.920 270) (effects (font (size 1.27 1.27))))
  (property "Value" "10k" (at 130.810 150.020 270) (effects (font (size 1.27 1.27))))
  (property "Footprint" "Resistor_SMD:R_0603_1608Metric" (at 130.810 147.320 270) (hide yes) (effects (font (size 1.27 1.27))))
  (property "Datasheet" "" (at 130.810 147.320 270) (hide yes) (effects (font (size 1.27 1.27))))
  (property "Description" "Thick film 1 %" (at 130.810 147.320 270) (hide yes) (effects (font (size 1.27 1.27))))
  (pin "1")
  (pin "2"))
 (global_label "I2C_SCL"
  (shape bidirectional)
  (at 127.000 147.320 180)
  (effects (font (size 1.27 1.27)) (justify right))
  (property "Intersheetrefs" "${INTERSHEET_REFS}" (at 115.900 147.320 180) (effects (font (size 1.0 1.0) italic) (justify right))))
 (wire
  (pts (xy 134.620 147.320) (xy 137.160 147.320))
  (stroke (width 0) (type default)))
 (symbol
  (lib_id "power:+3V3")
  (at 137.160 147.320 270)
  (unit 1)
  (body_style 1)
  (exclude_from_sim no)
  (in_bom no)
  (on_board yes)
  (in_pos_files yes)
  (dnp no)
  (property "Reference" "#PWR093" (at 137.160 147.320 90) (hide yes) (effects (font (size 1.27 1.27))))
  (property "Value" "+3V3" (at 140.560 147.320 90) (effects (font (size 1.27 1.27))))
  (property "Footprint" "" (at 137.160 147.320 90) (hide yes) (effects (font (size 1.27 1.27))))
  (property "Datasheet" "" (at 137.160 147.320 90) (hide yes) (effects (font (size 1.27 1.27))))
  (property "Description" "" (at 137.160 147.320 90) (hide yes) (effects (font (size 1.27 1.27))))
  (pin "1"))
 (symbol
  (lib_id "Device:R")
  (at 162.560 147.320 90)
  (unit 1)
  (body_style 1)
  (exclude_from_sim no)
  (in_bom yes)
  (on_board yes)
  (in_pos_files yes)
  (dnp no)
  (property "Reference" "R705" (at 162.560 144.920 270) (effects (font (size 1.27 1.27))))
  (property "Value" "10k" (at 162.560 150.020 270) (effects (font (size 1.27 1.27))))
  (property "Footprint" "Resistor_SMD:R_0603_1608Metric" (at 162.560 147.320 270) (hide yes) (effects (font (size 1.27 1.27))))
  (property "Datasheet" "" (at 162.560 147.320 270) (hide yes) (effects (font (size 1.27 1.27))))
  (property "Description" "Thick film 1 %" (at 162.560 147.320 270) (hide yes) (effects (font (size 1.27 1.27))))
  (pin "1")
  (pin "2"))
 (global_label "BQ_INT"
  (shape bidirectional)
  (at 158.750 147.320 180)
  (effects (font (size 1.27 1.27)) (justify right))
  (property "Intersheetrefs" "${INTERSHEET_REFS}" (at 148.750 147.320 180) (effects (font (size 1.0 1.0) italic) (justify right))))
 (wire
  (pts (xy 166.370 147.320) (xy 168.910 147.320))
  (stroke (width 0) (type default)))
 (symbol
  (lib_id "power:+3V3")
  (at 168.910 147.320 270)
  (unit 1)
  (body_style 1)
  (exclude_from_sim no)
  (in_bom no)
  (on_board yes)
  (in_pos_files yes)
  (dnp no)
  (property "Reference" "#PWR094" (at 168.910 147.320 90) (hide yes) (effects (font (size 1.27 1.27))))
  (property "Value" "+3V3" (at 172.310 147.320 90) (effects (font (size 1.27 1.27))))
  (property "Footprint" "" (at 168.910 147.320 90) (hide yes) (effects (font (size 1.27 1.27))))
  (property "Datasheet" "" (at 168.910 147.320 90) (hide yes) (effects (font (size 1.27 1.27))))
  (property "Description" "" (at 168.910 147.320 90) (hide yes) (effects (font (size 1.27 1.27))))
  (pin "1"))
 (symbol
  (lib_id "Device:LED")
  (at 194.310 147.320 0)
  (unit 1)
  (body_style 1)
  (exclude_from_sim no)
  (in_bom yes)
  (on_board yes)
  (in_pos_files yes)
  (dnp no)
  (property "Reference" "D701" (at 194.310 144.920 0) (effects (font (size 1.27 1.27))))
  (property "Value" "LED verde STAT" (at 194.310 150.020 0) (effects (font (size 1.27 1.27))))
  (property "Footprint" "LED_SMD:LED_0603_1608Metric" (at 194.310 147.320 0) (hide yes) (effects (font (size 1.27 1.27))))
  (property "Datasheet" "" (at 194.310 147.320 0) (hide yes) (effects (font (size 1.27 1.27))))
  (property "Description" "" (at 194.310 147.320 0) (hide yes) (effects (font (size 1.27 1.27))))
  (pin "1")
  (pin "2"))
 (global_label "LED_STAT"
  (shape bidirectional)
  (at 190.500 147.320 180)
  (effects (font (size 1.27 1.27)) (justify right))
  (property "Intersheetrefs" "${INTERSHEET_REFS}" (at 178.300 147.320 180) (effects (font (size 1.0 1.0) italic) (justify right))))
 (label "LEDS_A"
  (at 198.120 147.320 0)
  (effects (font (size 1.27 1.27)) (justify left bottom)))
 (symbol
  (lib_id "Device:R")
  (at 226.060 147.320 90)
  (unit 1)
  (body_style 1)
  (exclude_from_sim no)
  (in_bom yes)
  (on_board yes)
  (in_pos_files yes)
  (dnp no)
  (property "Reference" "R706" (at 226.060 144.920 270) (effects (font (size 1.27 1.27))))
  (property "Value" "1k" (at 226.060 150.020 270) (effects (font (size 1.27 1.27))))
  (property "Footprint" "Resistor_SMD:R_0603_1608Metric" (at 226.060 147.320 270) (hide yes) (effects (font (size 1.27 1.27))))
  (property "Datasheet" "" (at 226.060 147.320 270) (hide yes) (effects (font (size 1.27 1.27))))
  (property "Description" "Thick film 1 %" (at 226.060 147.320 270) (hide yes) (effects (font (size 1.27 1.27))))
  (pin "1")
  (pin "2"))
 (label "LEDS_A"
  (at 222.250 147.320 180)
  (effects (font (size 1.27 1.27)) (justify right bottom)))
 (wire
  (pts (xy 229.870 147.320) (xy 232.410 147.320))
  (stroke (width 0) (type default)))
 (symbol
  (lib_id "power:+3V3")
  (at 232.410 147.320 270)
  (unit 1)
  (body_style 1)
  (exclude_from_sim no)
  (in_bom no)
  (on_board yes)
  (in_pos_files yes)
  (dnp no)
  (property "Reference" "#PWR095" (at 232.410 147.320 90) (hide yes) (effects (font (size 1.27 1.27))))
  (property "Value" "+3V3" (at 235.810 147.320 90) (effects (font (size 1.27 1.27))))
  (property "Footprint" "" (at 232.410 147.320 90) (hide yes) (effects (font (size 1.27 1.27))))
  (property "Datasheet" "" (at 232.410 147.320 90) (hide yes) (effects (font (size 1.27 1.27))))
  (property "Description" "" (at 232.410 147.320 90) (hide yes) (effects (font (size 1.27 1.27))))
  (pin "1"))
 (symbol
  (lib_id "power:+3V3")
  (at 116.840 71.120 0)
  (unit 1)
  (body_style 1)
  (exclude_from_sim no)
  (in_bom no)
  (on_board yes)
  (in_pos_files yes)
  (dnp no)
  (property "Reference" "#PWR096" (at 116.840 71.120 0) (hide yes) (effects (font (size 1.27 1.27))))
  (property "Value" "+3V3" (at 116.840 67.720 0) (effects (font (size 1.27 1.27))))
  (property "Footprint" "" (at 116.840 71.120 0) (hide yes) (effects (font (size 1.27 1.27))))
  (property "Datasheet" "" (at 116.840 71.120 0) (hide yes) (effects (font (size 1.27 1.27))))
  (property "Description" "" (at 116.840 71.120 0) (hide yes) (effects (font (size 1.27 1.27))))
  (pin "1"))
 (symbol
  (lib_id "power:+3V3")
  (at 101.600 99.060 0)
  (unit 1)
  (body_style 1)
  (exclude_from_sim no)
  (in_bom no)
  (on_board yes)
  (in_pos_files yes)
  (dnp no)
  (property "Reference" "#PWR097" (at 101.600 99.060 0) (hide yes) (effects (font (size 1.27 1.27))))
  (property "Value" "+3V3" (at 101.600 95.660 0) (effects (font (size 1.27 1.27))))
  (property "Footprint" "" (at 101.600 99.060 0) (hide yes) (effects (font (size 1.27 1.27))))
  (property "Datasheet" "" (at 101.600 99.060 0) (hide yes) (effects (font (size 1.27 1.27))))
  (property "Description" "" (at 101.600 99.060 0) (hide yes) (effects (font (size 1.27 1.27))))
  (pin "1"))
 (text "7. Microcontrolador ESP32-C3"
  (exclude_from_sim no)
  (at 17.78 15.24 0)
  (effects (font (size 3.2 3.2) (thickness 0.35) bold (color 0 72 132 1)) (justify left bottom)))
 (text "USB nativo (programacion y consola), SPI al ADC, I2C al cargador y al PD, control del pulso I_OFF / I_LOW, LED."
  (exclude_from_sim no)
  (at 17.78 21.84 0)
  (effects (font (size 1.6 1.6) (color 0 72 132 1)) (justify left bottom)))
 (text "Componentes de soporte (desacoplo y polarizacion), conectados por etiqueta:"
  (exclude_from_sim no)
  (at 17.78 140.72 0)
  (effects (font (size 1.5 1.5) (thickness 0.35) bold (color 0 72 132 1)) (justify left bottom)))
 (text "Etiqueta global: [n] = pagina donde continua la senal."
  (exclude_from_sim no)
  (at 17.78 182.88 0)
  (effects (font (size 1.3 1.3) (color 0 72 132 1)) (justify left bottom)))
 (embedded_fonts no))
